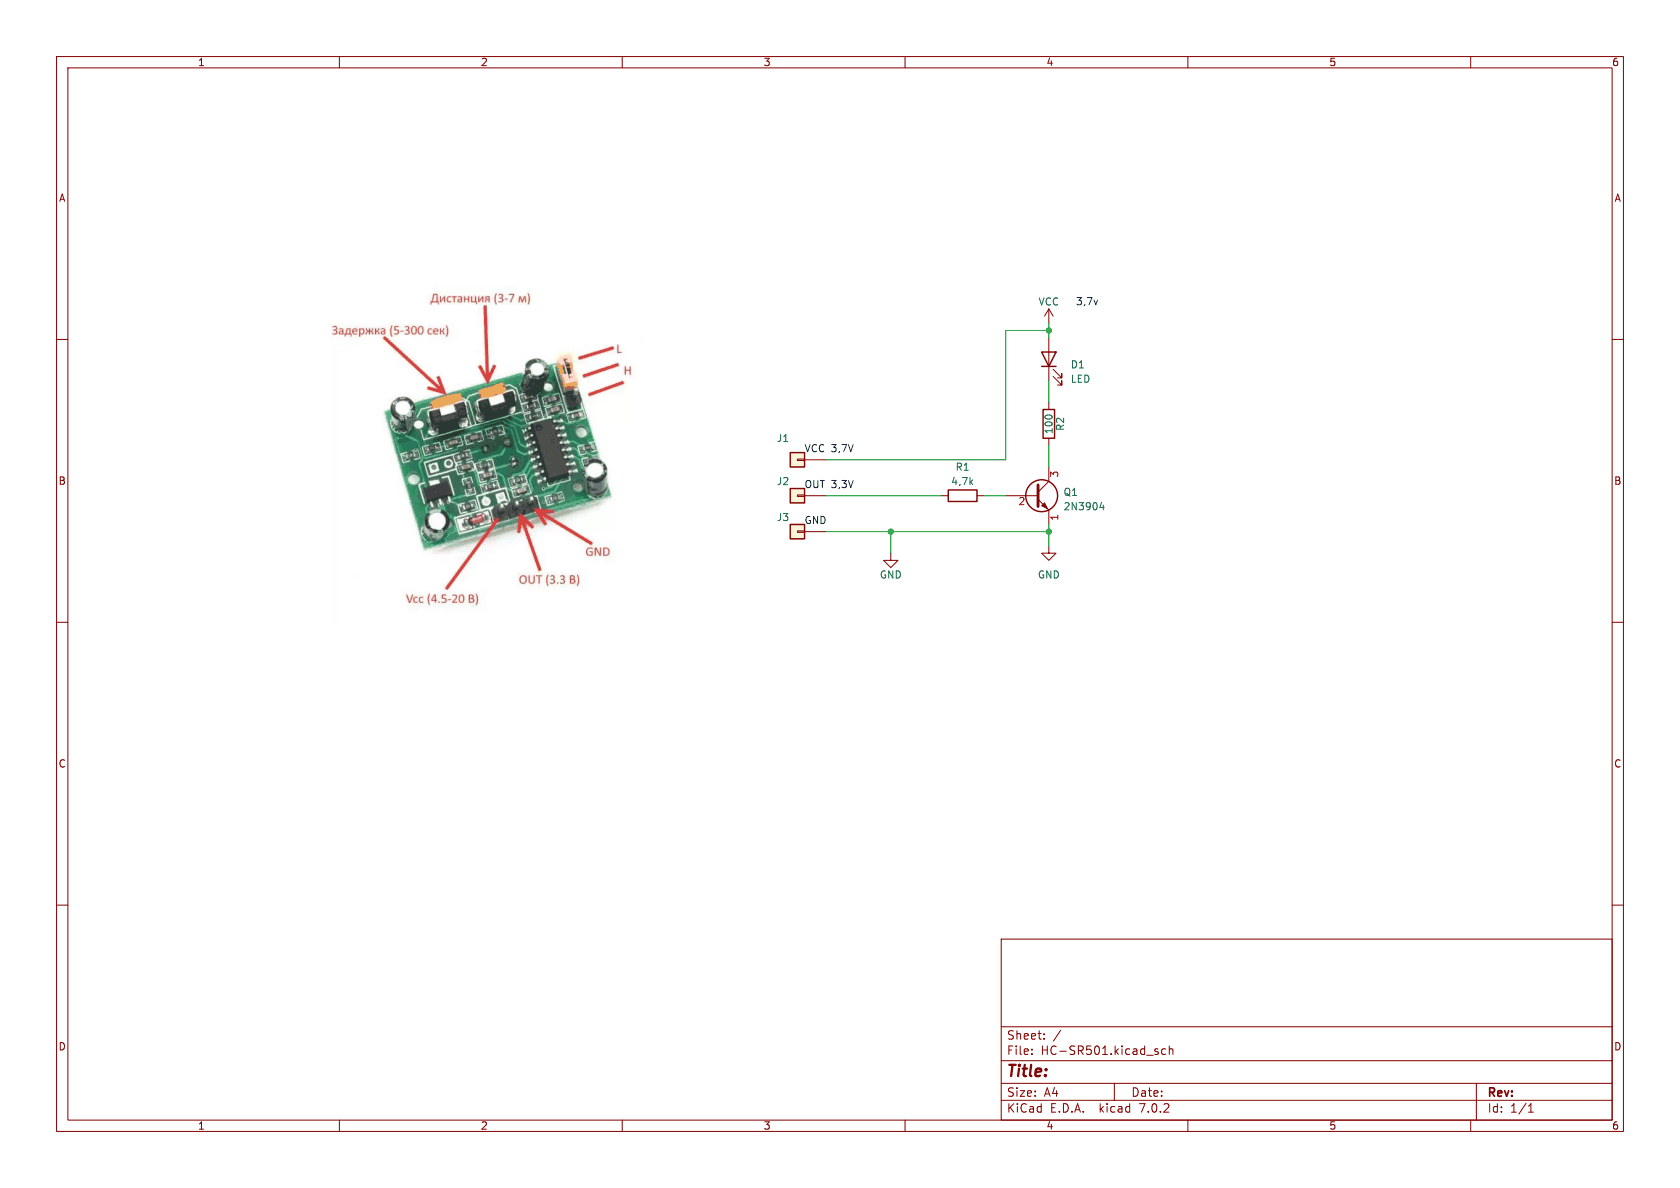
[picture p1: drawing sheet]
(kicad_sch (version 20230121) (generator eeschema)

 (paper "A4")

 (lib_symbols
  (symbol "Conn_01x01_1" (pin_numbers hide) (pin_names (offset 1.016) hide) (in_bom yes) (on_board yes)
   (property "Reference" "J" (at 0 2.54 0) (effects (font (size 1.27 1.27))))
   (property "Value" "Conn_01x01" (at 0 -2.54 0) (effects (font (size 1.27 1.27))))
   (property "Footprint" "" (at 0 0 0) (effects (font (size 1.27 1.27)) hide))
   (property "Datasheet" "~" (at 0 0 0) (effects (font (size 1.27 1.27)) hide))
   (symbol "Conn_01x01_1_1_1"
    (rectangle (start -1.27 0.127) (end 0 -0.127) (stroke (width 0.1524) (type default)) (fill (type none)))
    (rectangle (start -1.27 1.27) (end 1.27 -1.27) (stroke (width 0.254) (type default)) (fill (type background)))
    (pin passive line (at -5.08 0 0) (length 3.81) (name "Pin_1" (effects (font (size 1.27 1.27)))) (number "1" (effects (font (size 1.27 1.27)))))))
  (symbol "Conn_01x01_2" (pin_numbers hide) (pin_names (offset 1.016) hide) (in_bom yes) (on_board yes)
   (property "Reference" "J" (at 0 2.54 0) (effects (font (size 1.27 1.27))))
   (property "Value" "Conn_01x01" (at 0 -2.54 0) (effects (font (size 1.27 1.27))))
   (property "Footprint" "" (at 0 0 0) (effects (font (size 1.27 1.27)) hide))
   (property "Datasheet" "~" (at 0 0 0) (effects (font (size 1.27 1.27)) hide))
   (symbol "Conn_01x01_2_1_1"
    (rectangle (start -1.27 0.127) (end 0 -0.127) (stroke (width 0.1524) (type default)) (fill (type none)))
    (rectangle (start -1.27 1.27) (end 1.27 -1.27) (stroke (width 0.254) (type default)) (fill (type background)))
    (pin passive line (at -5.08 0 0) (length 3.81) (name "Pin_1" (effects (font (size 1.27 1.27)))) (number "1" (effects (font (size 1.27 1.27)))))))
  (symbol "Connector_Generic:Conn_01x01" (pin_numbers hide) (pin_names (offset 1.016) hide) (in_bom yes) (on_board yes)
   (property "Reference" "J" (at 0 2.54 0) (effects (font (size 1.27 1.27))))
   (property "Value" "Conn_01x01" (at 0 -2.54 0) (effects (font (size 1.27 1.27))))
   (property "Footprint" "" (at 0 0 0) (effects (font (size 1.27 1.27)) hide))
   (property "Datasheet" "~" (at 0 0 0) (effects (font (size 1.27 1.27)) hide))
   (symbol "Conn_01x01_1_1"
    (rectangle (start -1.27 0.127) (end 0 -0.127) (stroke (width 0.1524) (type default)) (fill (type none)))
    (rectangle (start -1.27 1.27) (end 1.27 -1.27) (stroke (width 0.254) (type default)) (fill (type background)))
    (pin passive line (at -5.08 0 0) (length 3.81) (name "Pin_1" (effects (font (size 1.27 1.27)))) (number "1" (effects (font (size 1.27 1.27)))))))
  (symbol "Device:LED" (pin_numbers hide) (pin_names (offset 1.016) hide) (in_bom yes) (on_board yes)
   (property "Reference" "D" (at 0 2.54 0) (effects (font (size 1.27 1.27))))
   (property "Value" "LED" (at 0 -2.54 0) (effects (font (size 1.27 1.27))))
   (property "Footprint" "" (at 0 0 0) (effects (font (size 1.27 1.27)) hide))
   (property "Datasheet" "~" (at 0 0 0) (effects (font (size 1.27 1.27)) hide))
   (symbol "LED_0_1"
    (polyline (pts (xy -1.27 -1.27) (xy -1.27 1.27)) (stroke (width 0.254) (type default)) (fill (type none)))
    (polyline (pts (xy -1.27 0) (xy 1.27 0)) (stroke (width 0) (type default)) (fill (type none)))
    (polyline (pts (xy 1.27 -1.27) (xy 1.27 1.27) (xy -1.27 0) (xy 1.27 -1.27)) (stroke (width 0.254) (type default)) (fill (type none)))
    (polyline (pts (xy -3.048 -0.762) (xy -4.572 -2.286) (xy -3.81 -2.286) (xy -4.572 -2.286) (xy -4.572 -1.524)) (stroke (width 0) (type default)) (fill (type none)))
    (polyline (pts (xy -1.778 -0.762) (xy -3.302 -2.286) (xy -2.54 -2.286) (xy -3.302 -2.286) (xy -3.302 -1.524)) (stroke (width 0) (type default)) (fill (type none))))
   (symbol "LED_1_1"
    (pin passive line (at -3.81 0 0) (length 2.54) (name "K" (effects (font (size 1.27 1.27)))) (number "1" (effects (font (size 1.27 1.27)))))
    (pin passive line (at 3.81 0 180) (length 2.54) (name "A" (effects (font (size 1.27 1.27)))) (number "2" (effects (font (size 1.27 1.27)))))))
  (symbol "Device:R" (pin_numbers hide) (pin_names (offset 0)) (in_bom yes) (on_board yes)
   (property "Reference" "R" (at 2.032 0 90) (effects (font (size 1.27 1.27))))
   (property "Value" "R" (at 0 0 90) (effects (font (size 1.27 1.27))))
   (property "Footprint" "" (at -1.778 0 90) (effects (font (size 1.27 1.27)) hide))
   (property "Datasheet" "~" (at 0 0 0) (effects (font (size 1.27 1.27)) hide))
   (symbol "R_0_1"
    (rectangle (start -1.016 -2.54) (end 1.016 2.54) (stroke (width 0.254) (type default)) (fill (type none))))
   (symbol "R_1_1"
    (pin passive line (at 0 3.81 270) (length 1.27) (name "~" (effects (font (size 1.27 1.27)))) (number "1" (effects (font (size 1.27 1.27)))))
    (pin passive line (at 0 -3.81 90) (length 1.27) (name "~" (effects (font (size 1.27 1.27)))) (number "2" (effects (font (size 1.27 1.27)))))))
  (symbol "Transistor_BJT:2N3904" (pin_names (offset 0) hide) (in_bom yes) (on_board yes)
   (property "Reference" "Q" (at 5.08 1.905 0) (effects (font (size 1.27 1.27)) (justify left)))
   (property "Value" "2N3904" (at 5.08 0 0) (effects (font (size 1.27 1.27)) (justify left)))
   (property "Footprint" "Package_TO_SOT_THT:TO-92_Inline" (at 5.08 -1.905 0) (effects (font (size 1.27 1.27) italic) (justify left) hide))
   (property "Datasheet" "https://www.onsemi.com/pub/Collateral/2N3903-D.PDF" (at 0 0 0) (effects (font (size 1.27 1.27)) (justify left) hide))
   (symbol "2N3904_0_1"
    (polyline (pts (xy 0.635 0.635) (xy 2.54 2.54)) (stroke (width 0) (type default)) (fill (type none)))
    (polyline (pts (xy 0.635 -0.635) (xy 2.54 -2.54) (xy 2.54 -2.54)) (stroke (width 0) (type default)) (fill (type none)))
    (polyline (pts (xy 0.635 1.905) (xy 0.635 -1.905) (xy 0.635 -1.905)) (stroke (width 0.508) (type default)) (fill (type none)))
    (polyline (pts (xy 1.27 -1.778) (xy 1.778 -1.27) (xy 2.286 -2.286) (xy 1.27 -1.778) (xy 1.27 -1.778)) (stroke (width 0) (type default)) (fill (type outline)))
    (circle (center 1.27 0) (radius 2.8194) (stroke (width 0.254) (type default)) (fill (type none))))
   (symbol "2N3904_1_1"
    (pin passive line (at 2.54 -5.08 90) (length 2.54) (name "E" (effects (font (size 1.27 1.27)))) (number "1" (effects (font (size 1.27 1.27)))))
    (pin passive line (at -5.08 0 0) (length 5.715) (name "B" (effects (font (size 1.27 1.27)))) (number "2" (effects (font (size 1.27 1.27)))))
    (pin passive line (at 2.54 5.08 270) (length 2.54) (name "C" (effects (font (size 1.27 1.27)))) (number "3" (effects (font (size 1.27 1.27)))))))
  (symbol "power:GND" (power) (pin_names (offset 0)) (in_bom yes) (on_board yes)
   (property "Reference" "#PWR" (at 0 -6.35 0) (effects (font (size 1.27 1.27)) hide))
   (property "Value" "GND" (at 0 -3.81 0) (effects (font (size 1.27 1.27))))
   (property "Footprint" "" (at 0 0 0) (effects (font (size 1.27 1.27)) hide))
   (property "Datasheet" "" (at 0 0 0) (effects (font (size 1.27 1.27)) hide))
   (symbol "GND_0_1"
    (polyline (pts (xy 0 0) (xy 0 -1.27) (xy 1.27 -1.27) (xy 0 -2.54) (xy -1.27 -1.27) (xy 0 -1.27)) (stroke (width 0) (type default)) (fill (type none))))
   (symbol "GND_1_1"
    (pin power_in line (at 0 0 270) (length 0) hide (name "GND" (effects (font (size 1.27 1.27)))) (number "1" (effects (font (size 1.27 1.27)))))))
  (symbol "power:VCC" (power) (pin_names (offset 0)) (in_bom yes) (on_board yes)
   (property "Reference" "#PWR" (at 0 -3.81 0) (effects (font (size 1.27 1.27)) hide))
   (property "Value" "VCC" (at 0 3.81 0) (effects (font (size 1.27 1.27))))
   (property "Footprint" "" (at 0 0 0) (effects (font (size 1.27 1.27)) hide))
   (property "Datasheet" "" (at 0 0 0) (effects (font (size 1.27 1.27)) hide))
   (symbol "VCC_0_1"
    (polyline (pts (xy -0.762 1.27) (xy 0 2.54)) (stroke (width 0) (type default)) (fill (type none)))
    (polyline (pts (xy 0 0) (xy 0 2.54)) (stroke (width 0) (type default)) (fill (type none)))
    (polyline (pts (xy 0 2.54) (xy 0.762 1.27)) (stroke (width 0) (type default)) (fill (type none))))
   (symbol "VCC_1_1"
    (pin power_in line (at 0 0 90) (length 0) hide (name "VCC" (effects (font (size 1.27 1.27)))) (number "1" (effects (font (size 1.27 1.27))))))))

 (junction (at 185.42 93.98) (diameter 0) (color 0 0 0 0))
 (junction (at 157.48 93.98) (diameter 0) (color 0 0 0 0))
 (junction (at 185.42 58.42) (diameter 0) (color 0 0 0 0))

 (wire (pts (xy 185.42 78.74) (xy 185.42 82.55)) (stroke (width 0) (type default)))
 (wire (pts (xy 185.42 93.98) (xy 185.42 96.52)) (stroke (width 0) (type default)))
 (wire (pts (xy 146.05 81.28) (xy 177.8 81.28)) (stroke (width 0) (type default)))
 (wire (pts (xy 146.05 87.63) (xy 166.37 87.63)) (stroke (width 0) (type default)))
 (wire (pts (xy 185.42 57.15) (xy 185.42 58.42)) (stroke (width 0) (type default)))
 (wire (pts (xy 146.05 93.98) (xy 157.48 93.98)) (stroke (width 0) (type default)))
 (wire (pts (xy 157.48 93.98) (xy 185.42 93.98)) (stroke (width 0) (type default)))
 (wire (pts (xy 177.8 81.28) (xy 177.8 58.42)) (stroke (width 0) (type default)))
 (wire (pts (xy 185.42 93.98) (xy 185.42 92.71)) (stroke (width 0) (type default)))
 (wire (pts (xy 173.99 87.63) (xy 177.8 87.63)) (stroke (width 0) (type default)))
 (wire (pts (xy 177.8 58.42) (xy 185.42 58.42)) (stroke (width 0) (type default)))
 (wire (pts (xy 185.42 67.31) (xy 185.42 71.12)) (stroke (width 0) (type default)))
 (wire (pts (xy 185.42 58.42) (xy 185.42 59.69)) (stroke (width 0) (type default)))
 (wire (pts (xy 157.48 93.98) (xy 157.48 97.79)) (stroke (width 0) (type default)))

 (image (at 91.44 81.28) (scale 1.28534)
  (data))

 (text "VCC 3,7V" (at 142.24 80.01 0) (effects (font (size 1.27 1.27)) (justify left bottom)))
 (text "GND" (at 142.24 92.71 0) (effects (font (size 1.27 1.27)) (justify left bottom)))
 (text "OUT 3,3V" (at 142.24 86.36 0) (effects (font (size 1.27 1.27)) (justify left bottom)))
 (text "3,7v" (at 190.2135 54.0269 0) (effects (font (size 1.27 1.27)) (justify left bottom)))

 (symbol (lib_name "Conn_01x01_1") (lib_id "Connector_Generic:Conn_01x01") (at 140.97 81.28 180) (unit 1) (in_bom yes) (on_board yes) (dnp no)
  (property "Reference" "J1" (at 138.43 77.47 0) (effects (font (size 1.27 1.27))))
  (property "Value" " " (at 140.97 78.74 0) (effects (font (size 1.27 1.27))))
  (property "Footprint" "" (at 140.97 81.28 0) (effects (font (size 1.27 1.27)) hide))
  (property "Datasheet" "~" (at 140.97 81.28 0) (effects (font (size 1.27 1.27)) hide)) (pin "1"))

 (symbol (lib_id "power:GND") (at 185.42 96.52 0) (unit 1) (in_bom yes) (on_board yes) (dnp no) (fields_autoplaced)
  (property "Reference" "#PWR01" (at 185.42 102.87 0) (effects (font (size 1.27 1.27)) hide))
  (property "Value" "GND" (at 185.42 101.6 0) (effects (font (size 1.27 1.27))))
  (property "Footprint" "" (at 185.42 96.52 0) (effects (font (size 1.27 1.27)) hide))
  (property "Datasheet" "" (at 185.42 96.52 0) (effects (font (size 1.27 1.27)) hide)) (pin "1"))

 (symbol (lib_name "Conn_01x01_2") (lib_id "Connector_Generic:Conn_01x01") (at 140.97 87.63 180) (unit 1) (in_bom yes) (on_board yes) (dnp no)
  (property "Reference" "J2" (at 138.43 85.09 0) (effects (font (size 1.27 1.27))))
  (property "Value" " " (at 140.97 85.09 0) (effects (font (size 1.27 1.27))))
  (property "Footprint" "" (at 140.97 87.63 0) (effects (font (size 1.27 1.27)) hide))
  (property "Datasheet" "~" (at 140.97 87.63 0) (effects (font (size 1.27 1.27)) hide)) (pin "1"))

 (symbol (lib_id "Device:R") (at 170.18 87.63 90) (unit 1) (in_bom yes) (on_board yes) (dnp no) (fields_autoplaced)
  (property "Reference" "R1" (at 170.18 82.55 90) (effects (font (size 1.27 1.27))))
  (property "Value" "4,7k" (at 170.18 85.09 90) (effects (font (size 1.27 1.27))))
  (property "Footprint" "" (at 170.18 89.408 90) (effects (font (size 1.27 1.27)) hide))
  (property "Datasheet" "~" (at 170.18 87.63 0) (effects (font (size 1.27 1.27)) hide)) (pin "1") (pin "2"))

 (symbol (lib_id "power:GND") (at 157.48 97.79 0) (unit 1) (in_bom yes) (on_board yes) (dnp no)
  (property "Reference" "#PWR?" (at 157.48 104.14 0) (effects (font (size 1.27 1.27)) hide))
  (property "Value" "GND" (at 157.48 101.6 0) (effects (font (size 1.27 1.27))))
  (property "Footprint" "" (at 157.48 97.79 0) (effects (font (size 1.27 1.27)) hide))
  (property "Datasheet" "" (at 157.48 97.79 0) (effects (font (size 1.27 1.27)) hide)) (pin "1"))

 (symbol (lib_id "Transistor_BJT:2N3904") (at 182.88 87.63 0) (unit 1) (in_bom yes) (on_board yes) (dnp no) (fields_autoplaced)
  (property "Reference" "Q1" (at 187.96 86.995 0) (effects (font (size 1.27 1.27)) (justify left)))
  (property "Value" "2N3904" (at 187.96 89.535 0) (effects (font (size 1.27 1.27)) (justify left)))
  (property "Footprint" "Package_TO_SOT_THT:TO-92_Inline" (at 187.96 89.535 0) (effects (font (size 1.27 1.27) italic) (justify left) hide))
  (property "Datasheet" "https://www.onsemi.com/pub/Collateral/2N3903-D.PDF" (at 182.88 87.63 0) (effects (font (size 1.27 1.27)) (justify left) hide)) (pin "1") (pin "2") (pin "3"))

 (symbol (lib_id "power:VCC") (at 185.42 57.15 0) (unit 1) (in_bom yes) (on_board yes) (dnp no) (fields_autoplaced)
  (property "Reference" "#PWR03" (at 185.42 60.96 0) (effects (font (size 1.27 1.27)) hide))
  (property "Value" "VCC" (at 185.42 53.34 0) (effects (font (size 1.27 1.27))))
  (property "Footprint" "" (at 185.42 57.15 0) (effects (font (size 1.27 1.27)) hide))
  (property "Datasheet" "" (at 185.42 57.15 0) (effects (font (size 1.27 1.27)) hide)) (pin "1"))

 (symbol (lib_id "Connector_Generic:Conn_01x01") (at 140.97 93.98 180) (unit 1) (in_bom yes) (on_board yes) (dnp no)
  (property "Reference" "J3" (at 138.43 91.44 0) (effects (font (size 1.27 1.27))))
  (property "Value" " " (at 140.97 91.44 0) (effects (font (size 1.27 1.27))))
  (property "Footprint" "" (at 140.97 93.98 0) (effects (font (size 1.27 1.27)) hide))
  (property "Datasheet" "~" (at 140.97 93.98 0) (effects (font (size 1.27 1.27)) hide)) (pin "1"))

 (symbol (lib_id "Device:R") (at 185.42 74.93 0) (unit 1) (in_bom yes) (on_board yes) (dnp no)
  (property "Reference" "R2" (at 187.452 74.93 90) (effects (font (size 1.27 1.27))))
  (property "Value" "100" (at 185.42 74.93 90) (effects (font (size 1.27 1.27))))
  (property "Footprint" "" (at 183.642 74.93 90) (effects (font (size 1.27 1.27)) hide))
  (property "Datasheet" "~" (at 185.42 74.93 0) (effects (font (size 1.27 1.27)) hide)) (pin "1") (pin "2"))

 (symbol (lib_id "Device:LED") (at 185.42 63.5 90) (unit 1) (in_bom yes) (on_board yes) (dnp no) (fields_autoplaced)
  (property "Reference" "D1" (at 189.23 64.4525 90) (effects (font (size 1.27 1.27)) (justify right)))
  (property "Value" "LED" (at 189.23 66.9925 90) (effects (font (size 1.27 1.27)) (justify right)))
  (property "Footprint" "" (at 185.42 63.5 0) (effects (font (size 1.27 1.27)) hide))
  (property "Datasheet" "~" (at 185.42 63.5 0) (effects (font (size 1.27 1.27)) hide)) (pin "1") (pin "2"))

 (sheet_instances (path "" (page "1"))))
